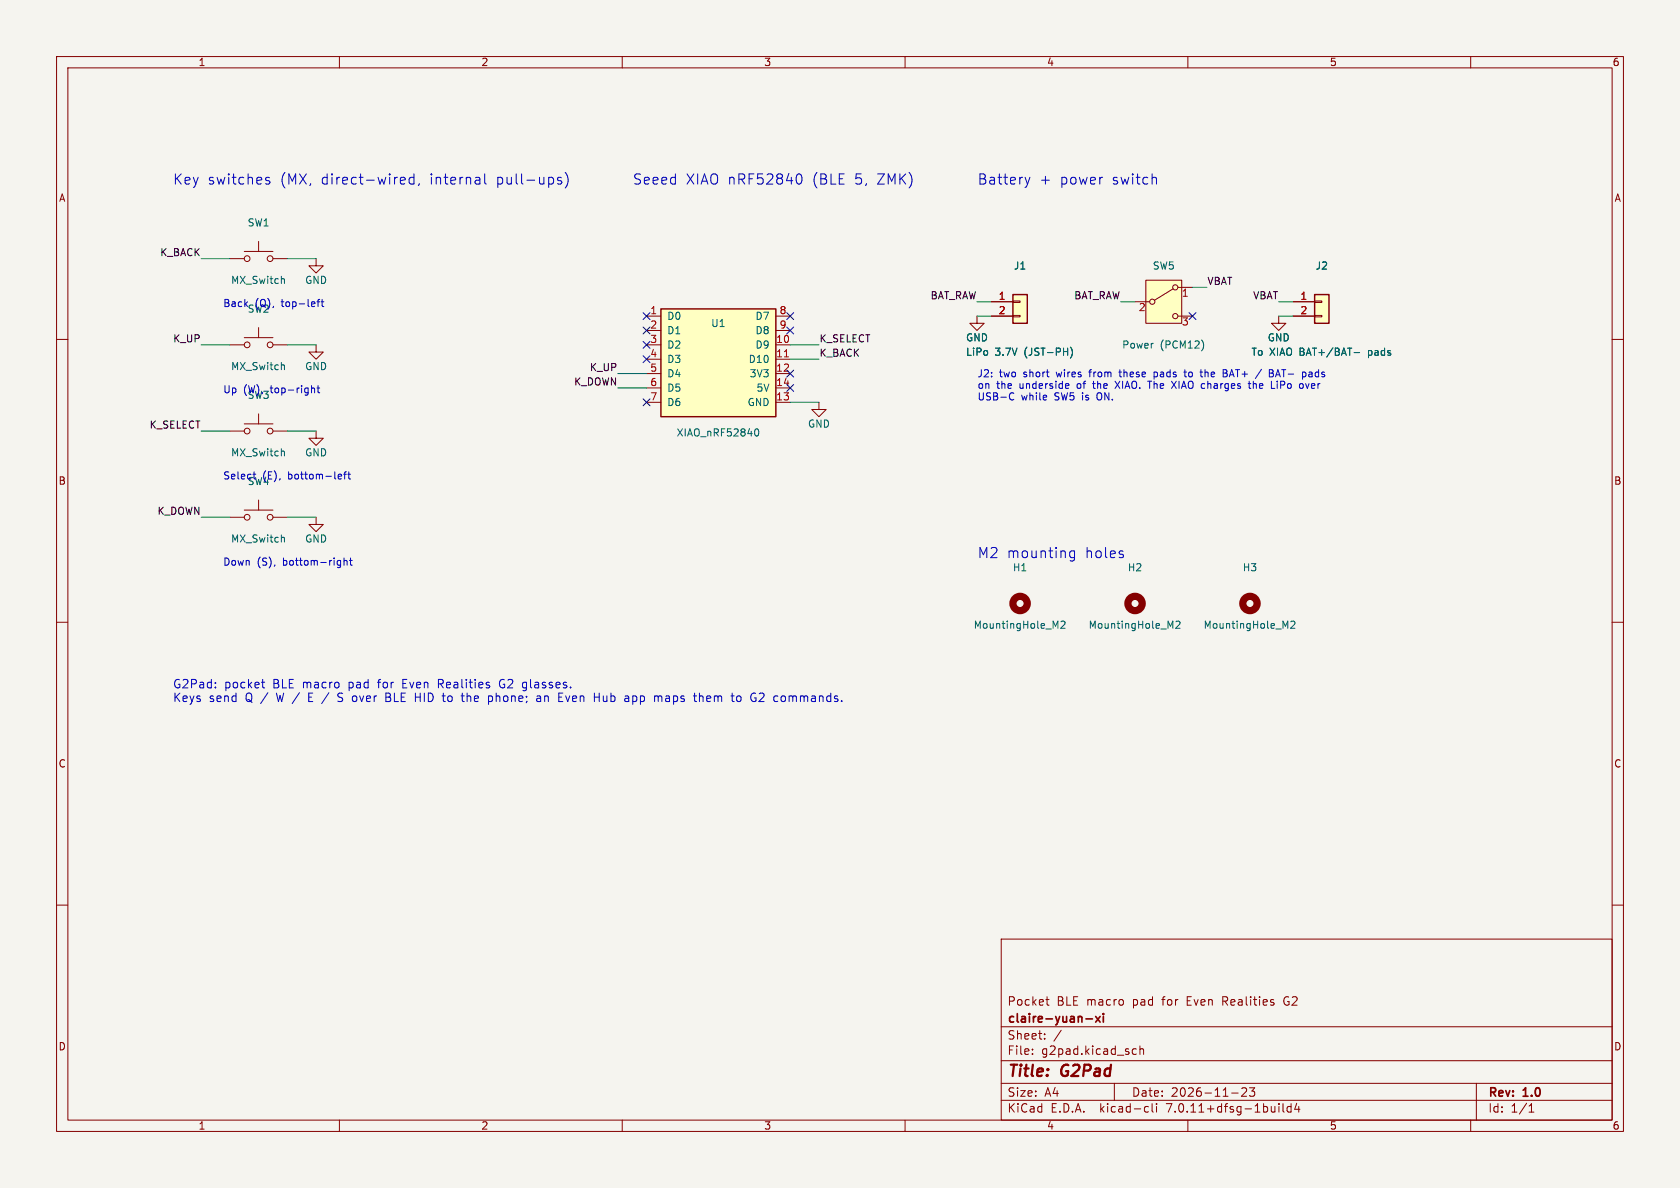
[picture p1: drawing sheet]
(kicad_sch (version 20230121) (generator eeschema)
 (paper "A4")
 (title_block (title "G2Pad") (date "2026-11-23") (rev "1.0") (company "claire-yuan-xi") (comment 1 "Pocket BLE macro pad for Even Realities G2"))
 (lib_symbols
  (symbol "Switch:SW_Push"
   (pin_numbers hide)
   (pin_names
    (offset 1.016) hide) (in_bom yes) (on_board yes)
   (property "Reference" "SW" (at 1.27 2.54 0) (effects (font (size 1.27 1.27)) (justify left)))
   (property "Value" "SW_Push" (at 0 -1.524 0) (effects (font (size 1.27 1.27))))
   (property "Footprint" "" (at 0 5.08 0) (effects (font (size 1.27 1.27)) hide))
   (property "Datasheet" "~" (at 0 5.08 0) (effects (font (size 1.27 1.27)) hide))
   (symbol "SW_Push_0_1"
    (circle (center -2.032 0) (radius 0.508) (stroke (width 0) (type default)) (fill (type none)))
    (polyline (pts (xy 0 1.27) (xy 0 3.048)) (stroke (width 0) (type default)) (fill (type none)))
    (polyline (pts (xy 2.54 1.27) (xy -2.54 1.27)) (stroke (width 0) (type default)) (fill (type none)))
    (circle (center 2.032 0) (radius 0.508) (stroke (width 0) (type default)) (fill (type none)))
    (pin passive line (at -5.08 0 0) (length 2.54) (name "1" (effects (font (size 1.27 1.27)))) (number "1" (effects (font (size 1.27 1.27)))))
    (pin passive line (at 5.08 0 180) (length 2.54) (name "2" (effects (font (size 1.27 1.27)))) (number "2" (effects (font (size 1.27 1.27)))))))
  (symbol "Switch:SW_SPDT"
   (pin_names
    (offset 0) hide) (in_bom yes) (on_board yes)
   (property "Reference" "SW" (at 0 5.08 0) (effects (font (size 1.27 1.27))))
   (property "Value" "SW_SPDT" (at 0 -5.08 0) (effects (font (size 1.27 1.27))))
   (property "Footprint" "" (at 0 0 0) (effects (font (size 1.27 1.27)) hide))
   (property "Datasheet" "~" (at 0 -7.62 0) (effects (font (size 1.27 1.27)) hide))
   (symbol "SW_SPDT_0_1"
    (circle (center -2.032 0) (radius 0.4572) (stroke (width 0) (type default)) (fill (type none)))
    (polyline (pts (xy -1.651 0.254) (xy 1.651 2.286)) (stroke (width 0) (type default)) (fill (type none)))
    (circle (center 2.032 -2.54) (radius 0.4572) (stroke (width 0) (type default)) (fill (type none)))
    (circle (center 2.032 2.54) (radius 0.4572) (stroke (width 0) (type default)) (fill (type none))))
   (symbol "SW_SPDT_1_1"
    (rectangle (start -3.175 3.81) (end 3.175 -3.81) (stroke (width 0) (type default)) (fill (type background)))
    (pin passive line (at 5.08 2.54 180) (length 2.54) (name "A" (effects (font (size 1.27 1.27)))) (number "1" (effects (font (size 1.27 1.27)))))
    (pin passive line (at -5.08 0 0) (length 2.54) (name "B" (effects (font (size 1.27 1.27)))) (number "2" (effects (font (size 1.27 1.27)))))
    (pin passive line (at 5.08 -2.54 180) (length 2.54) (name "C" (effects (font (size 1.27 1.27)))) (number "3" (effects (font (size 1.27 1.27)))))))
  (symbol "Connector_Generic:Conn_01x02"
   (pin_names
    (offset 1.016) hide) (in_bom yes) (on_board yes)
   (property "Reference" "J" (at 0 2.54 0) (effects (font (size 1.27 1.27))))
   (property "Value" "Conn_01x02" (at 0 -5.08 0) (effects (font (size 1.27 1.27))))
   (property "Footprint" "" (at 0 0 0) (effects (font (size 1.27 1.27)) hide))
   (property "Datasheet" "~" (at 0 0 0) (effects (font (size 1.27 1.27)) hide))
   (symbol "Conn_01x02_1_1"
    (rectangle (start -1.27 -2.413) (end 0 -2.667) (stroke (width 0.1524) (type default)) (fill (type none)))
    (rectangle (start -1.27 0.127) (end 0 -0.127) (stroke (width 0.1524) (type default)) (fill (type none)))
    (rectangle (start -1.27 1.27) (end 1.27 -3.81) (stroke (width 0.254) (type default)) (fill (type background)))
    (pin passive line (at -5.08 0 0) (length 3.81) (name "Pin_1" (effects (font (size 1.27 1.27)))) (number "1" (effects (font (size 1.27 1.27)))))
    (pin passive line (at -5.08 -2.54 0) (length 3.81) (name "Pin_2" (effects (font (size 1.27 1.27)))) (number "2" (effects (font (size 1.27 1.27)))))))
  (symbol "Mechanical:MountingHole"
   (pin_names
    (offset 1.016)) (in_bom yes) (on_board yes)
   (property "Reference" "H" (at 0 5.08 0) (effects (font (size 1.27 1.27))))
   (property "Value" "MountingHole" (at 0 3.175 0) (effects (font (size 1.27 1.27))))
   (property "Footprint" "" (at 0 0 0) (effects (font (size 1.27 1.27)) hide))
   (property "Datasheet" "~" (at 0 0 0) (effects (font (size 1.27 1.27)) hide))
   (symbol "MountingHole_0_1"
    (circle (center 0 0) (radius 1.27) (stroke (width 1.27) (type default)) (fill (type none)))))
  (symbol "power:GND"
   (power)
   (pin_names
    (offset 0)) (in_bom yes) (on_board yes)
   (property "Reference" "#PWR" (at 0 -6.35 0) (effects (font (size 1.27 1.27)) hide))
   (property "Value" "GND" (at 0 -3.81 0) (effects (font (size 1.27 1.27))))
   (property "Footprint" "" (at 0 0 0) (effects (font (size 1.27 1.27)) hide))
   (property "Datasheet" "" (at 0 0 0) (effects (font (size 1.27 1.27)) hide))
   (symbol "GND_0_1"
    (polyline (pts (xy 0 0) (xy 0 -1.27) (xy 1.27 -1.27) (xy 0 -2.54) (xy -1.27 -1.27) (xy 0 -1.27)) (stroke (width 0) (type default)) (fill (type none))))
   (symbol "GND_1_1"
    (pin power_in line (at 0 0 270) (length 0) hide (name "GND" (effects (font (size 1.27 1.27)))) (number "1" (effects (font (size 1.27 1.27)))))))
  (symbol "G2Pad:XIAO_nRF52840"
   (pin_names
    (offset 1.016)) (in_bom yes) (on_board yes)
   (property "Reference" "U" (at 0 13.97 0) (effects (font (size 1.27 1.27))))
   (property "Value" "XIAO_nRF52840" (at 0 11.43 0) (effects (font (size 1.27 1.27))))
   (property "Footprint" "G2Pad:XIAO_nRF52840_SMD" (at 0 -16.51 0) (effects (font (size 1.27 1.27)) hide))
   (property "Datasheet" "https://wiki.seeedstudio.com/XIAO_BLE/" (at 0 -19.05 0) (effects (font (size 1.27 1.27)) hide))
   (symbol "XIAO_nRF52840_0_1"
    (rectangle (start -10.16 8.89) (end 10.16 -10.16) (stroke (width 0.254) (type default)) (fill (type background))))
   (symbol "XIAO_nRF52840_1_1"
    (pin bidirectional line (at -12.7 7.62 0) (length 2.54) (name "D0" (effects (font (size 1.27 1.27)))) (number "1" (effects (font (size 1.27 1.27)))))
    (pin bidirectional line (at -12.7 5.08 0) (length 2.54) (name "D1" (effects (font (size 1.27 1.27)))) (number "2" (effects (font (size 1.27 1.27)))))
    (pin bidirectional line (at -12.7 2.54 0) (length 2.54) (name "D2" (effects (font (size 1.27 1.27)))) (number "3" (effects (font (size 1.27 1.27)))))
    (pin bidirectional line (at -12.7 0.00 0) (length 2.54) (name "D3" (effects (font (size 1.27 1.27)))) (number "4" (effects (font (size 1.27 1.27)))))
    (pin bidirectional line (at -12.7 -2.54 0) (length 2.54) (name "D4" (effects (font (size 1.27 1.27)))) (number "5" (effects (font (size 1.27 1.27)))))
    (pin bidirectional line (at -12.7 -5.08 0) (length 2.54) (name "D5" (effects (font (size 1.27 1.27)))) (number "6" (effects (font (size 1.27 1.27)))))
    (pin bidirectional line (at -12.7 -7.62 0) (length 2.54) (name "D6" (effects (font (size 1.27 1.27)))) (number "7" (effects (font (size 1.27 1.27)))))
    (pin bidirectional line (at 12.7 7.62 180) (length 2.54) (name "D7" (effects (font (size 1.27 1.27)))) (number "8" (effects (font (size 1.27 1.27)))))
    (pin bidirectional line (at 12.7 5.08 180) (length 2.54) (name "D8" (effects (font (size 1.27 1.27)))) (number "9" (effects (font (size 1.27 1.27)))))
    (pin bidirectional line (at 12.7 2.54 180) (length 2.54) (name "D9" (effects (font (size 1.27 1.27)))) (number "10" (effects (font (size 1.27 1.27)))))
    (pin bidirectional line (at 12.7 0.00 180) (length 2.54) (name "D10" (effects (font (size 1.27 1.27)))) (number "11" (effects (font (size 1.27 1.27)))))
    (pin power_out line (at 12.7 -2.54 180) (length 2.54) (name "3V3" (effects (font (size 1.27 1.27)))) (number "12" (effects (font (size 1.27 1.27)))))
    (pin power_in line (at 12.7 -5.08 180) (length 2.54) (name "5V" (effects (font (size 1.27 1.27)))) (number "14" (effects (font (size 1.27 1.27)))))
    (pin power_in line (at 12.7 -7.62 180) (length 2.54) (name "GND" (effects (font (size 1.27 1.27)))) (number "13" (effects (font (size 1.27 1.27))))))))
 (wire (pts (xy 40.64 45.72) (xy 35.56 45.72)) (stroke (width 0) (type default)))
 (wire (pts (xy 50.80 45.72) (xy 55.88 45.72)) (stroke (width 0) (type default)))
 (wire (pts (xy 40.64 60.96) (xy 35.56 60.96)) (stroke (width 0) (type default)))
 (wire (pts (xy 50.80 60.96) (xy 55.88 60.96)) (stroke (width 0) (type default)))
 (wire (pts (xy 40.64 76.20) (xy 35.56 76.20)) (stroke (width 0) (type default)))
 (wire (pts (xy 50.80 76.20) (xy 55.88 76.20)) (stroke (width 0) (type default)))
 (wire (pts (xy 40.64 91.44) (xy 35.56 91.44)) (stroke (width 0) (type default)))
 (wire (pts (xy 50.80 91.44) (xy 55.88 91.44)) (stroke (width 0) (type default)))
 (wire (pts (xy 114.30 66.04) (xy 109.22 66.04)) (stroke (width 0) (type default)))
 (wire (pts (xy 114.30 68.58) (xy 109.22 68.58)) (stroke (width 0) (type default)))
 (wire (pts (xy 139.70 60.96) (xy 144.78 60.96)) (stroke (width 0) (type default)))
 (wire (pts (xy 139.70 63.50) (xy 144.78 63.50)) (stroke (width 0) (type default)))
 (wire (pts (xy 139.70 71.12) (xy 144.78 71.12)) (stroke (width 0) (type default)))
 (wire (pts (xy 175.26 53.34) (xy 172.72 53.34)) (stroke (width 0) (type default)))
 (wire (pts (xy 175.26 55.88) (xy 172.72 55.88)) (stroke (width 0) (type default)))
 (wire (pts (xy 200.66 53.34) (xy 198.12 53.34)) (stroke (width 0) (type default)))
 (wire (pts (xy 210.82 50.80) (xy 213.36 50.80)) (stroke (width 0) (type default)))
 (wire (pts (xy 228.60 53.34) (xy 226.06 53.34)) (stroke (width 0) (type default)))
 (wire (pts (xy 228.60 55.88) (xy 226.06 55.88)) (stroke (width 0) (type default)))
 (no_connect (at 114.30 55.88))
 (no_connect (at 114.30 58.42))
 (no_connect (at 114.30 60.96))
 (no_connect (at 114.30 63.50))
 (no_connect (at 114.30 71.12))
 (no_connect (at 139.70 55.88))
 (no_connect (at 139.70 58.42))
 (no_connect (at 139.70 66.04))
 (no_connect (at 139.70 68.58))
 (no_connect (at 210.82 55.88))
 (label "K_BACK" (at 35.56 45.72 180) (fields_autoplaced) (effects (font (size 1.27 1.27)) (justify right bottom)))
 (label "K_UP" (at 35.56 60.96 180) (fields_autoplaced) (effects (font (size 1.27 1.27)) (justify right bottom)))
 (label "K_SELECT" (at 35.56 76.20 180) (fields_autoplaced) (effects (font (size 1.27 1.27)) (justify right bottom)))
 (label "K_DOWN" (at 35.56 91.44 180) (fields_autoplaced) (effects (font (size 1.27 1.27)) (justify right bottom)))
 (label "K_UP" (at 109.22 66.04 180) (fields_autoplaced) (effects (font (size 1.27 1.27)) (justify right bottom)))
 (label "K_DOWN" (at 109.22 68.58 180) (fields_autoplaced) (effects (font (size 1.27 1.27)) (justify right bottom)))
 (label "K_SELECT" (at 144.78 60.96 0) (fields_autoplaced) (effects (font (size 1.27 1.27)) (justify left bottom)))
 (label "K_BACK" (at 144.78 63.50 0) (fields_autoplaced) (effects (font (size 1.27 1.27)) (justify left bottom)))
 (label "BAT_RAW" (at 172.72 53.34 180) (fields_autoplaced) (effects (font (size 1.27 1.27)) (justify right bottom)))
 (label "BAT_RAW" (at 198.12 53.34 180) (fields_autoplaced) (effects (font (size 1.27 1.27)) (justify right bottom)))
 (label "VBAT" (at 213.36 50.80 0) (fields_autoplaced) (effects (font (size 1.27 1.27)) (justify left bottom)))
 (label "VBAT" (at 226.06 53.34 180) (fields_autoplaced) (effects (font (size 1.27 1.27)) (justify right bottom)))
 (text "Key switches (MX, direct-wired, internal pull-ups)" (at 30.48 33.02 0) (effects (font (size 1.8 1.8)) (justify left bottom)))
 (text "Back (Q), top-left" (at 39.37 54.61 0) (effects (font (size 1.27 1.27)) (justify left bottom)))
 (text "Up (W), top-right" (at 39.37 69.85 0) (effects (font (size 1.27 1.27)) (justify left bottom)))
 (text "Select (E), bottom-left" (at 39.37 85.09 0) (effects (font (size 1.27 1.27)) (justify left bottom)))
 (text "Down (S), bottom-right" (at 39.37 100.33 0) (effects (font (size 1.27 1.27)) (justify left bottom)))
 (text "Seeed XIAO nRF52840 (BLE 5, ZMK)" (at 111.76 33.02 0) (effects (font (size 1.8 1.8)) (justify left bottom)))
 (text "Battery + power switch" (at 172.72 33.02 0) (effects (font (size 1.8 1.8)) (justify left bottom)))
 (text "J2: two short wires from these pads to the BAT+ / BAT- pads\non the underside of the XIAO. The XIAO charges the LiPo over\nUSB-C while SW5 is ON." (at 172.72 71.12 0) (effects (font (size 1.27 1.27)) (justify left bottom)))
 (text "M2 mounting holes" (at 172.72 99.06 0) (effects (font (size 1.8 1.8)) (justify left bottom)))
 (text "G2Pad: pocket BLE macro pad for Even Realities G2 glasses.\nKeys send Q / W / E / S over BLE HID to the phone; an Even Hub app maps them to G2 commands." (at 30.48 124.46 0) (effects (font (size 1.5 1.5)) (justify left bottom)))
 (symbol (lib_id "Switch:SW_Push") (at 45.72 45.72 0) (unit 1) (in_bom yes) (on_board yes) (dnp no)
  (property "Reference" "SW1" (at 45.72 39.37 0) (effects (font (size 1.27 1.27))))
  (property "Value" "MX_Switch" (at 45.72 49.53 0) (effects (font (size 1.27 1.27))))
  (property "Footprint" "Button_Switch_Keyboard:SW_Cherry_MX_1.00u_PCB" (at 45.72 45.72 0) (effects (font (size 1.27 1.27)) hide))
  (property "Datasheet" "~" (at 45.72 45.72 0) (effects (font (size 1.27 1.27)) hide))
  (property "Function" "Back (Q)" (at 45.72 45.72 0) (effects (font (size 1.27 1.27)) hide)) (pin "1") (pin "2"))
 (symbol (lib_id "Switch:SW_Push") (at 45.72 60.96 0) (unit 1) (in_bom yes) (on_board yes) (dnp no)
  (property "Reference" "SW2" (at 45.72 54.61 0) (effects (font (size 1.27 1.27))))
  (property "Value" "MX_Switch" (at 45.72 64.77 0) (effects (font (size 1.27 1.27))))
  (property "Footprint" "Button_Switch_Keyboard:SW_Cherry_MX_1.00u_PCB" (at 45.72 60.96 0) (effects (font (size 1.27 1.27)) hide))
  (property "Datasheet" "~" (at 45.72 60.96 0) (effects (font (size 1.27 1.27)) hide))
  (property "Function" "Up (W)" (at 45.72 60.96 0) (effects (font (size 1.27 1.27)) hide)) (pin "1") (pin "2"))
 (symbol (lib_id "Switch:SW_Push") (at 45.72 76.20 0) (unit 1) (in_bom yes) (on_board yes) (dnp no)
  (property "Reference" "SW3" (at 45.72 69.85 0) (effects (font (size 1.27 1.27))))
  (property "Value" "MX_Switch" (at 45.72 80.01 0) (effects (font (size 1.27 1.27))))
  (property "Footprint" "Button_Switch_Keyboard:SW_Cherry_MX_1.00u_PCB" (at 45.72 76.20 0) (effects (font (size 1.27 1.27)) hide))
  (property "Datasheet" "~" (at 45.72 76.20 0) (effects (font (size 1.27 1.27)) hide))
  (property "Function" "Select (E)" (at 45.72 76.20 0) (effects (font (size 1.27 1.27)) hide)) (pin "1") (pin "2"))
 (symbol (lib_id "Switch:SW_Push") (at 45.72 91.44 0) (unit 1) (in_bom yes) (on_board yes) (dnp no)
  (property "Reference" "SW4" (at 45.72 85.09 0) (effects (font (size 1.27 1.27))))
  (property "Value" "MX_Switch" (at 45.72 95.25 0) (effects (font (size 1.27 1.27))))
  (property "Footprint" "Button_Switch_Keyboard:SW_Cherry_MX_1.00u_PCB" (at 45.72 91.44 0) (effects (font (size 1.27 1.27)) hide))
  (property "Datasheet" "~" (at 45.72 91.44 0) (effects (font (size 1.27 1.27)) hide))
  (property "Function" "Down (S)" (at 45.72 91.44 0) (effects (font (size 1.27 1.27)) hide)) (pin "1") (pin "2"))
 (symbol (lib_id "G2Pad:XIAO_nRF52840") (at 127.00 63.50 0) (unit 1) (in_bom yes) (on_board yes) (dnp no)
  (property "Reference" "U1" (at 127.00 57.15 0) (effects (font (size 1.27 1.27))))
  (property "Value" "XIAO_nRF52840" (at 127.00 76.50 0) (effects (font (size 1.27 1.27))))
  (property "Footprint" "G2Pad:XIAO_nRF52840_SMD" (at 127.00 63.50 0) (effects (font (size 1.27 1.27)) hide))
  (property "Datasheet" "~" (at 127.00 63.50 0) (effects (font (size 1.27 1.27)) hide)) (pin "1") (pin "2") (pin "3") (pin "4") (pin "5") (pin "6") (pin "7") (pin "8") (pin "9") (pin "10") (pin "11") (pin "12") (pin "14") (pin "13"))
 (symbol (lib_id "Connector_Generic:Conn_01x02") (at 180.34 53.34 0) (unit 1) (in_bom yes) (on_board yes) (dnp no)
  (property "Reference" "J1" (at 180.34 46.99 0) (effects (font (size 1.27 1.27))))
  (property "Value" "LiPo 3.7V (JST-PH)" (at 180.34 62.23 0) (effects (font (size 1.27 1.27))))
  (property "Footprint" "Connector_JST:JST_PH_B2B-PH-K_1x02_P2.00mm_Vertical" (at 180.34 53.34 0) (effects (font (size 1.27 1.27)) hide))
  (property "Datasheet" "~" (at 180.34 53.34 0) (effects (font (size 1.27 1.27)) hide)) (pin "1") (pin "2"))
 (symbol (lib_id "Switch:SW_SPDT") (at 205.74 53.34 0) (unit 1) (in_bom yes) (on_board yes) (dnp no)
  (property "Reference" "SW5" (at 205.74 46.99 0) (effects (font (size 1.27 1.27))))
  (property "Value" "Power (PCM12)" (at 205.74 60.96 0) (effects (font (size 1.27 1.27))))
  (property "Footprint" "Button_Switch_SMD:SW_SPDT_PCM12" (at 205.74 53.34 0) (effects (font (size 1.27 1.27)) hide))
  (property "Datasheet" "~" (at 205.74 53.34 0) (effects (font (size 1.27 1.27)) hide)) (pin "1") (pin "2") (pin "3"))
 (symbol (lib_id "Connector_Generic:Conn_01x02") (at 233.68 53.34 0) (unit 1) (in_bom yes) (on_board yes) (dnp no)
  (property "Reference" "J2" (at 233.68 46.99 0) (effects (font (size 1.27 1.27))))
  (property "Value" "To XIAO BAT+/BAT- pads" (at 233.68 62.23 0) (effects (font (size 1.27 1.27))))
  (property "Footprint" "Connector_PinHeader_2.54mm:PinHeader_1x02_P2.54mm_Vertical" (at 233.68 53.34 0) (effects (font (size 1.27 1.27)) hide))
  (property "Datasheet" "~" (at 233.68 53.34 0) (effects (font (size 1.27 1.27)) hide)) (pin "1") (pin "2"))
 (symbol (lib_id "Mechanical:MountingHole") (at 180.34 106.68 0) (unit 1) (in_bom yes) (on_board yes) (dnp no)
  (property "Reference" "H1" (at 180.34 100.33 0) (effects (font (size 1.27 1.27))))
  (property "Value" "MountingHole_M2" (at 180.34 110.49 0) (effects (font (size 1.27 1.27))))
  (property "Footprint" "MountingHole:MountingHole_2.2mm_M2" (at 180.34 106.68 0) (effects (font (size 1.27 1.27)) hide))
  (property "Datasheet" "~" (at 180.34 106.68 0) (effects (font (size 1.27 1.27)) hide)))
 (symbol (lib_id "Mechanical:MountingHole") (at 200.66 106.68 0) (unit 1) (in_bom yes) (on_board yes) (dnp no)
  (property "Reference" "H2" (at 200.66 100.33 0) (effects (font (size 1.27 1.27))))
  (property "Value" "MountingHole_M2" (at 200.66 110.49 0) (effects (font (size 1.27 1.27))))
  (property "Footprint" "MountingHole:MountingHole_2.2mm_M2" (at 200.66 106.68 0) (effects (font (size 1.27 1.27)) hide))
  (property "Datasheet" "~" (at 200.66 106.68 0) (effects (font (size 1.27 1.27)) hide)))
 (symbol (lib_id "Mechanical:MountingHole") (at 220.98 106.68 0) (unit 1) (in_bom yes) (on_board yes) (dnp no)
  (property "Reference" "H3" (at 220.98 100.33 0) (effects (font (size 1.27 1.27))))
  (property "Value" "MountingHole_M2" (at 220.98 110.49 0) (effects (font (size 1.27 1.27))))
  (property "Footprint" "MountingHole:MountingHole_2.2mm_M2" (at 220.98 106.68 0) (effects (font (size 1.27 1.27)) hide))
  (property "Datasheet" "~" (at 220.98 106.68 0) (effects (font (size 1.27 1.27)) hide)))
 (symbol (lib_id "power:GND") (at 55.88 45.72 0) (unit 1) (in_bom yes) (on_board yes) (dnp no)
  (property "Reference" "#PWR001" (at 55.88 52.07 0) (effects (font (size 1.27 1.27)) hide))
  (property "Value" "GND" (at 55.88 49.53 0) (effects (font (size 1.27 1.27))))
  (property "Footprint" "" (at 55.88 45.72 0) (effects (font (size 1.27 1.27)) hide))
  (property "Datasheet" "" (at 55.88 45.72 0) (effects (font (size 1.27 1.27)) hide)) (pin "1"))
 (symbol (lib_id "power:GND") (at 55.88 60.96 0) (unit 1) (in_bom yes) (on_board yes) (dnp no)
  (property "Reference" "#PWR002" (at 55.88 67.31 0) (effects (font (size 1.27 1.27)) hide))
  (property "Value" "GND" (at 55.88 64.77 0) (effects (font (size 1.27 1.27))))
  (property "Footprint" "" (at 55.88 60.96 0) (effects (font (size 1.27 1.27)) hide))
  (property "Datasheet" "" (at 55.88 60.96 0) (effects (font (size 1.27 1.27)) hide)) (pin "1"))
 (symbol (lib_id "power:GND") (at 55.88 76.20 0) (unit 1) (in_bom yes) (on_board yes) (dnp no)
  (property "Reference" "#PWR003" (at 55.88 82.55 0) (effects (font (size 1.27 1.27)) hide))
  (property "Value" "GND" (at 55.88 80.01 0) (effects (font (size 1.27 1.27))))
  (property "Footprint" "" (at 55.88 76.20 0) (effects (font (size 1.27 1.27)) hide))
  (property "Datasheet" "" (at 55.88 76.20 0) (effects (font (size 1.27 1.27)) hide)) (pin "1"))
 (symbol (lib_id "power:GND") (at 55.88 91.44 0) (unit 1) (in_bom yes) (on_board yes) (dnp no)
  (property "Reference" "#PWR004" (at 55.88 97.79 0) (effects (font (size 1.27 1.27)) hide))
  (property "Value" "GND" (at 55.88 95.25 0) (effects (font (size 1.27 1.27))))
  (property "Footprint" "" (at 55.88 91.44 0) (effects (font (size 1.27 1.27)) hide))
  (property "Datasheet" "" (at 55.88 91.44 0) (effects (font (size 1.27 1.27)) hide)) (pin "1"))
 (symbol (lib_id "power:GND") (at 144.78 71.12 0) (unit 1) (in_bom yes) (on_board yes) (dnp no)
  (property "Reference" "#PWR005" (at 144.78 77.47 0) (effects (font (size 1.27 1.27)) hide))
  (property "Value" "GND" (at 144.78 74.93 0) (effects (font (size 1.27 1.27))))
  (property "Footprint" "" (at 144.78 71.12 0) (effects (font (size 1.27 1.27)) hide))
  (property "Datasheet" "" (at 144.78 71.12 0) (effects (font (size 1.27 1.27)) hide)) (pin "1"))
 (symbol (lib_id "power:GND") (at 172.72 55.88 0) (unit 1) (in_bom yes) (on_board yes) (dnp no)
  (property "Reference" "#PWR006" (at 172.72 62.23 0) (effects (font (size 1.27 1.27)) hide))
  (property "Value" "GND" (at 172.72 59.69 0) (effects (font (size 1.27 1.27))))
  (property "Footprint" "" (at 172.72 55.88 0) (effects (font (size 1.27 1.27)) hide))
  (property "Datasheet" "" (at 172.72 55.88 0) (effects (font (size 1.27 1.27)) hide)) (pin "1"))
 (symbol (lib_id "power:GND") (at 226.06 55.88 0) (unit 1) (in_bom yes) (on_board yes) (dnp no)
  (property "Reference" "#PWR007" (at 226.06 62.23 0) (effects (font (size 1.27 1.27)) hide))
  (property "Value" "GND" (at 226.06 59.69 0) (effects (font (size 1.27 1.27))))
  (property "Footprint" "" (at 226.06 55.88 0) (effects (font (size 1.27 1.27)) hide))
  (property "Datasheet" "" (at 226.06 55.88 0) (effects (font (size 1.27 1.27)) hide)) (pin "1"))
 (sheet_instances (path "" (page "1"))))
